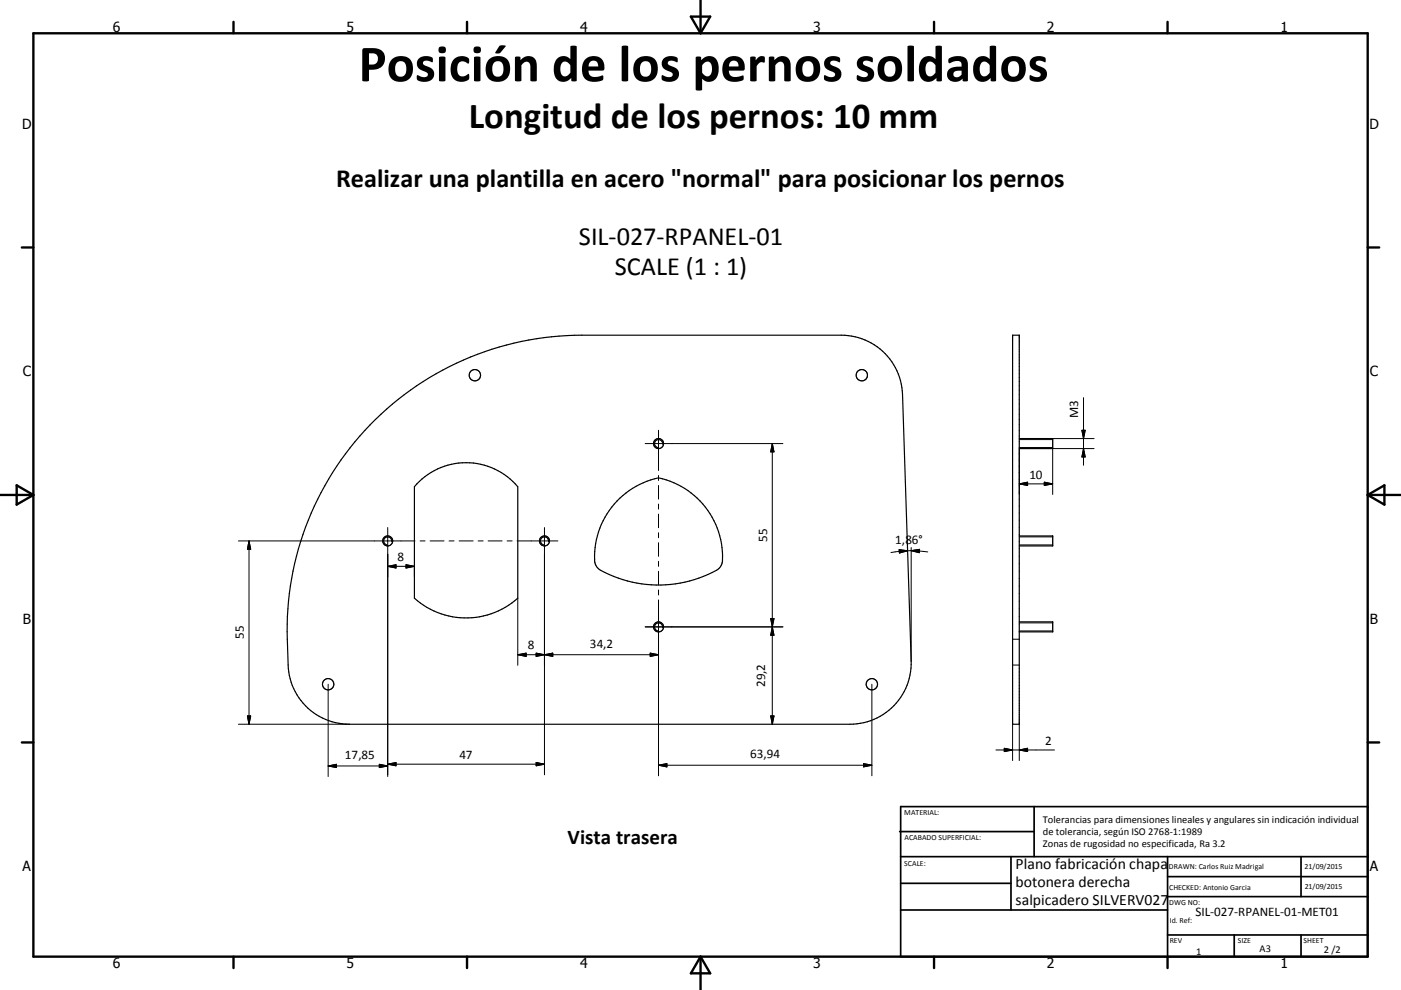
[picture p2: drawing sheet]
<svg xmlns="http://www.w3.org/2000/svg" width="420mm" height="297mm" viewBox="0 0 420 297" stroke-linecap="round" stroke-linejoin="round" font-family="sans-serif">
<g fill="none" stroke="#000" stroke-width=".36">
<path d="M303.6 100.6h2v116.7h-2zM111 127.5a88.5 88.5 0 0 1 63.4-26.9h77.8a18.4 18.4 0 0 1 18.4 17.7l2.6 80a18.3 18.3 0 0 1-18.4 19h-150.1a18.3 18.3 0 0 1-18.3-17.8l-.3-7.7a88.3 88.3 0 0 1 24.9-64.3zM305.6 131.6h10v3h-10M125 145.2a20.3 20.3 0 0 1 30.2 .8v33.5a23.2 23.2 0 0 1-31 0v-33.5zM185.8 149.5a24.4 24.4 0 0 1 11.6-6.1 24.1 24.1 0 0 1 19 25.8l-.6 1.1a28.5 28.5 0 0 1-11.9 4.6 35.4 35.4 0 0 1-24.5-4.3 4.2 4.2 0 0 1-1.2-3.9 24.2 24.2 0 0 1 7.6-17.2zM305.6 160.8h10v3h-10M305.6 186.6h10v3h-10"/>
<circle cx="142.4" cy="112.6" r="1.7"/>
<circle cx="258.4" cy="112.6" r="1.7"/>
<circle cx="197.4" cy="133.1" r="1.5"/>
<circle cx="116.2" cy="162.3" r="1.51"/>
<circle cx="163.2" cy="162.3" r="1.5"/>
<circle cx="197.4" cy="188.1" r="1.49"/>
<circle cx="98.4" cy="205.3" r="1.71"/>
<circle cx="261.4" cy="205.3" r="1.7"/>
</g>
<g fill="none" stroke="#000" stroke-width=".3">
<path d="M324.8 119.3v20.3M193.4 133.1h41.3M197.4 129.1v12.1M198.6 133.3a1.2 1.2 0 0 0-1-1.4 1.2 1.2 0 0 0-1.3 1 1.2 1.2 0 0 0 .9 1.4M231.5 133.1v84.2M231.5 133.1l.6 2.5h-1zM305.6 131.9h10M305.6 134.3h10M305.6 134.6v13.7M315.6 131.6h12.4M324.4 129.1h1l-.6 2.5zM324.8 134.6l.6 2.5h-1z"/>
<path d="M328 134.6h-12.4v13.7M116.2 158.3v74.7M163.2 158.3v74.1M197.4 142.7v1.5M197.4 145.6v4.1M197.4 151.2v1.5M197.4 154.2v4.1M197.4 159.8v1.5M305.6 145.2h10M305.6 145.2l2.5-.5v.9zM313.1 144.7l2.5 .5-2.5 .4zM71.5 162.3h52.9"/>
<path d="M74.7 162.3v55M74.7 162.3l.5 2.5h-1zM116.2 169.9h8M116.2 169.9l2.5-.5v1zM117.4 162.5a1.2 1.2 0 0 0-1-1.4 1.2 1.2 0 0 0-1.4 1 1.2 1.2 0 0 0 1 1.4M121.7 169.4l2.5 .5-2.5 .5zM124.2 169.9v3.2M125.9 162.3h1.5M128.9 162.3h4.2M134.6 162.3h1.5M137.6 162.3h4.2M143.3 162.3h1.5"/>
<path d="M146.3 162.3h4.2M152 162.3h1.5M155 162.3h12.2M155.2 179.5v20.1M164.4 162.5a1.2 1.2 0 0 0-.9-1.4 1.2 1.2 0 0 0-1.4 1 1.2 1.2 0 0 0 .9 1.4M197.4 162.8v4.1M197.4 168.4v1.5M197.4 171.4v4.1M197.4 177v1.5M197.4 180v52.7M269.6 164.9l2.5 .3-2.5 .7zM272.1 165.2l-5 .6"/>
<path d="M273.2 164.3v34M273.2 165.2l5 .4M273.2 165.2l2.5-.4-.1 1zM273.2 165.2h-1.1M305.6 161.1h10M305.6 163.5h10M155.2 196.4h42.2M155.2 196.4l2.5-.5v1zM160.7 195.9l2.5 .5-2.5 .5zM163.2 196.4l2.5-.5v1zM193.4 188.1h41.3M194.9 195.9l2.5 .5-2.5 .5z"/>
<path d="M198.6 188.3a1.2 1.2 0 0 0-.9-1.4 1.2 1.2 0 0 0-1.4 1 1.2 1.2 0 0 0 .9 1.4M231.1 185.6h1l-.6 2.5zM231.5 188.1l.6 2.5h-1zM303.6 191.8h2M303.6 199.5h2M305.6 186.9h10M305.6 189.3h10M71.5 217.3h33.2M74.2 214.8h1l-.5 2.5zM98.4 205.3v27.7M231.1 214.8h1l-.6 2.5zM261.4 205.3v27.4"/>
<path d="M303.6 217.3v10.9M305.6 217.3v10.9M98.4 229.8h17.8M98.4 229.8l2.5-.5v1zM113.7 229.3l2.5 .5-2.5 .5zM116.2 229.3l2.5-.5v1zM116.2 229.3h47M160.7 228.8l2.5 .5-2.5 .5zM197.4 229.6h64M197.4 229.6l2.5-.5v1zM258.9 229.1l2.5 .5-2.5 .5zM298.6 225h17.5"/>
<path d="M301.1 224.5l2.5 .5-2.5 .5zM305.6 225l2.5-.5v1z"/>
</g>
<g fill="none" stroke="#000" stroke-width=".71">
<path d="M10 10h400v277h-400zM70 6.6v3.4M140 6.6v3.4M207.1 5h5.8l-2.9 5zM210 0v10M280 6.6v3.4M350 6.6v3.4M6.6 74.2h3.4M410 74.2h3.5M0 148.5h10M5 145.6l5 2.9-5 2.9zM410 148.5h10.1"/>
<path d="M410 148.5l5.1-2.9v5.8zM6.6 222.7h3.4M410 222.7h3.5M70 287v3.4M140 287v3.4M210 287v10M210 287l2.9 5h-5.8zM280 287v3.4M350 287v3.4"/>
</g>
<g fill="none" stroke="#000" stroke-width=".51">
<path d="M269.7 249.5h40.3M270 242h140v45h-140zM270 257h140M303.1 257v16M310 242v15M350 257v30M390.1 257v12M270 265h33.1M270 273h80M350 269h60M350 263h60M350 280.5h60"/>
<path d="M370 280.5v6.5M390.1 280.5v6.5"/>
</g>
<g fill="#000" stroke="#000" stroke-width=".3">
<path d="M231.5 133.1l.6 2.5h-1zM324.4 129.1h1l-.6 2.5zM324.8 134.6l.6 2.5h-1zM305.6 145.2l2.5-.5v.9zM313.1 144.7l2.5 .5-2.5 .4zM74.7 162.3l.5 2.5h-1zM116.2 169.9l2.5-.5v1zM121.7 169.4l2.5 .5-2.5 .5zM269.6 164.9l2.5 .3-2.5 .7zM273.2 165.2l2.5-.4-.1 1zM155.2 196.4l2.5-.5v1zM160.7 195.9l2.5 .5-2.5 .5z"/>
<path d="M163.2 196.4l2.5-.5v1zM194.9 195.9l2.5 .5-2.5 .5zM231.1 185.6h1l-.6 2.5zM231.5 188.1l.6 2.5h-1zM74.2 214.8h1l-.5 2.5zM231.1 214.8h1l-.6 2.5zM98.4 229.8l2.5-.5v1zM113.7 229.3l2.5 .5-2.5 .5zM116.2 229.3l2.5-.5v1zM160.7 228.8l2.5 .5-2.5 .5zM197.4 229.6l2.5-.5v1zM258.9 229.1l2.5 .5-2.5 .5z"/>
<path d="M301.1 224.5l2.5 .5-2.5 .5zM305.6 225l2.5-.5v1z"/>
</g>
<text font-size="15.8" x="107.5" y="24.4">Posición de los pernos soldados</text>
<text font-size="11" x="140.5" y="38.4">Longitud de los pernos: 10 mm</text>
<g font-size="7.9">
<text x="100.8" y="56">Realizar una plantilla en acero &quot;normal&quot; para posicionar los pernos</text>
<text x="173.6" y="73.4">SIL-027-RPANEL-01</text>
<text x="184.3" y="82.5">SCALE (1 : 1)</text>
</g>
<text font-size="6.3" x="170.2" y="253.3">Vista trasera</text>
<g font-size="4.7">
<text x="304.5" y="260.9">Plano fabricación chapa</text>
<text x="304.5" y="266.2">botonera derecha</text>
<text x="304.5" y="271.6">salpicadero SILVERV027</text>
</g>
<g font-size="4.2">
<text x="33.9" y="9.6">6</text>
<text x="103.9" y="9.6">5</text>
<text x="173.9" y="9.6">4</text>
<text x="243.8" y="9.6">3</text>
<text x="313.9" y="9.6">2</text>
<text x="383.9" y="9.6">1</text>
<text x="6.7" y="38.7">D</text>
<text x="410.5" y="38.7">D</text>
<text x="6.9" y="112.9">C</text>
<text x="410.7" y="112.9">C</text>
<text x="6.9" y="187.1">B</text>
<text x="410.7" y="187.1">B</text>
<text x="6.8" y="261.4">A</text>
<text x="410.7" y="261.4">A</text>
<text x="33.9" y="290.4">6</text>
<text x="103.9" y="290.4">5</text>
<text x="173.9" y="290.4">4</text>
<text x="243.8" y="290.4">3</text>
<text x="313.9" y="290.4">2</text>
<text x="383.9" y="290.4">1</text>
</g>
<g font-size="3.9">
<text x="323.3" y="125.4" transform="rotate(-90 323.3 125.4)">M3</text>
<text x="308.6" y="143.6">10</text>
<text x="230" y="162.6" transform="rotate(-90 230 162.6)">55</text>
<text x="268.4" y="163.2" transform="rotate(-1 268.4 163.2)">1,86°</text>
<text x="119.2" y="168.3">8</text>
<text x="73.1" y="191.8" transform="rotate(-90 73.1 191.8)">55</text>
<text x="158.2" y="194.8">8</text>
<text x="176.9" y="194.3">34,2</text>
<text x="229.4" y="206.2" transform="rotate(-90 229.4 206.2)">29,2</text>
<text x="103.4" y="227.7">17,85</text>
<text x="137.8" y="227.8">47</text>
<text x="224.9" y="227.5">63,94</text>
<text x="313.4" y="223.4">2</text>
<text x="358.4" y="274.9">SIL-027-RPANEL-01-MET01</text>
</g>
<g font-size="3.1">
<text x="312.7" y="246.8">Tolerancias para dimensiones lineales y angulares sin indicación individual</text>
<text x="312.7" y="250.4">de tolerancia, según ISO 2768-1:1989</text>
<text x="312.7" y="254">Zonas de rugosidad no especificada, Ra 3.2</text>
<text x="358.6" y="286.5">1</text>
<text x="377.6" y="285.6">A3</text>
<text x="396.9" y="285.9">2 /2</text>
</g>
<g font-size="2.4">
<text x="271.1" y="244.4">MATERIAL:</text>
<text x="271.2" y="252">ACABADO SUPERFICIAL:</text>
<text x="271.1" y="259.7">SCALE:</text>
<text x="350.4" y="260.8">DRAWN: Carlos Ruiz Madrigal</text>
<text x="391.1" y="260.6">21/09/2015</text>
<text x="350.5" y="267">CHECKED: Antonio Garcia</text>
<text x="391.2" y="266.7">21/09/2015</text>
<text x="350.5" y="271.4">DWG NO:</text>
<text x="350.7" y="276.9">Id. Ref:</text>
<text x="350.7" y="282.8">REV</text>
<text x="371.1" y="282.9">SIZE</text>
<text x="390.8" y="283">SHEET</text>
</g>
</svg>
